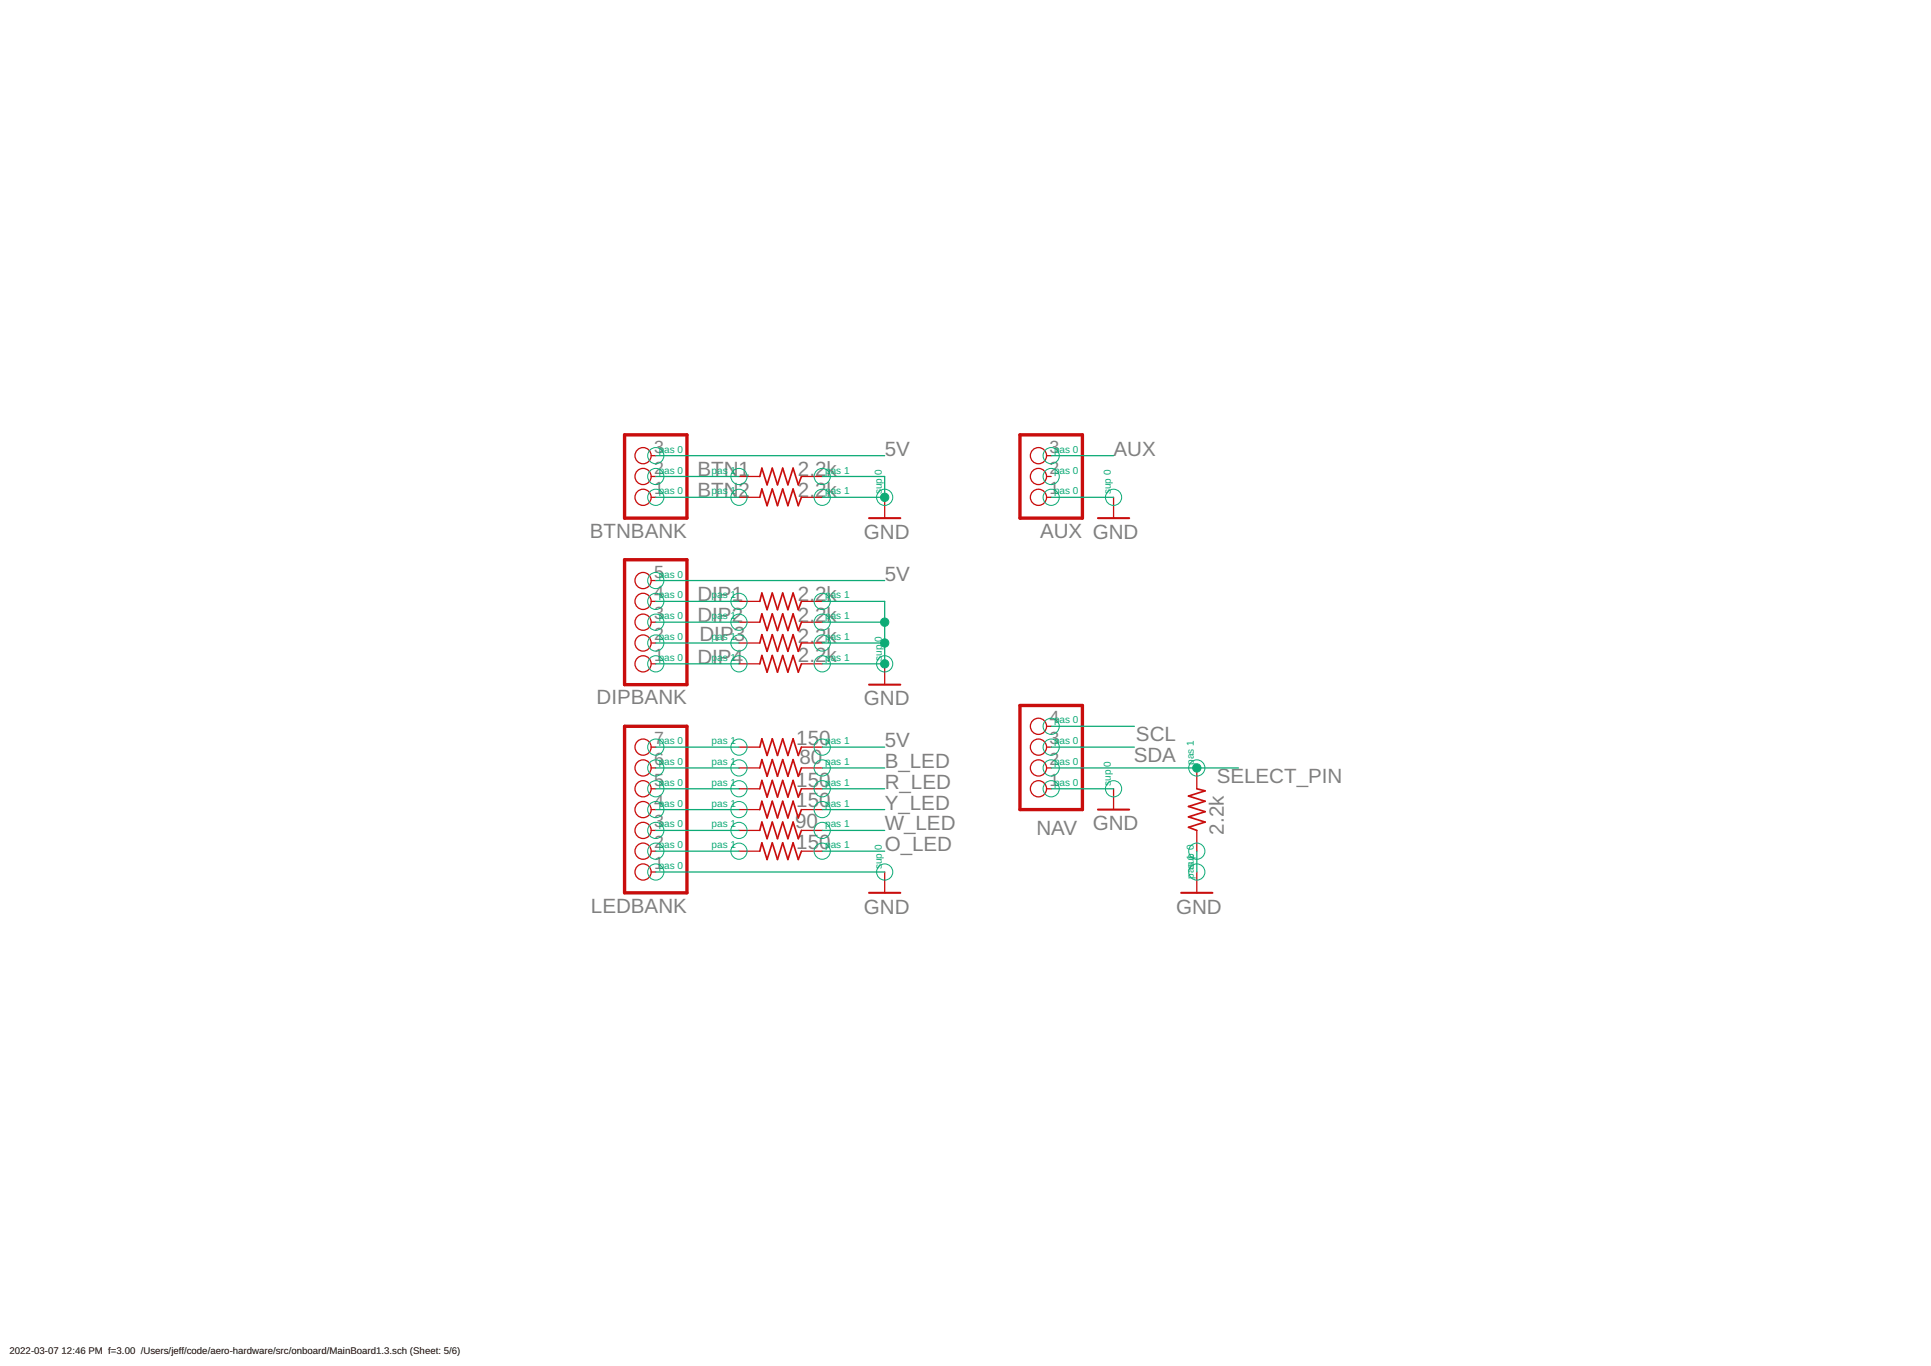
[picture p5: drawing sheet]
<svg xmlns="http://www.w3.org/2000/svg" width="707mm" height="500mm" viewBox="0 0 707 500" stroke-linecap="round" stroke-linejoin="round" font-family="sans-serif">
<g fill="none" stroke="#c90d0c" stroke-width=".61">
<path d="M278.2 174.4l.7-3.1 1.9 6.1 1.9-6.1 1.9 6.1 2-6.1 1.9 6.1 1.9-6.1 1.9 6.1 1.1-3M278.2 182l.7-3.1 1.9 6.1 1.9-6.1 1.9 6.1 2-6.1 1.9 6.1 1.9-6.1 1.9 6.1 1.1-3M278.2 235.3l.7-3 1.9 6.1 1.9-6.1 1.9 6.1 2-6.1 1.9 6.1 1.9-6.1 1.9 6.1 1.1-3.1M278.2 227.7l.7-3.1 1.9 6.1 1.9-6.1 1.9 6.1 2-6.1 1.9 6.1 1.9-6.1 1.9 6.1 1.1-3M278.2 220.1l.7-3.1 1.9 6.1 1.9-6.1 1.9 6.1 2-6.1 1.9 6.1 1.9-6.1 1.9 6.1 1.1-3M278.2 242.9l.7-3 1.9 6.1 1.9-6.1 1.9 6.1 2-6.1 1.9 6.1 1.9-6.1 1.9 6.1 1.1-3.1M278.2 273.4l.7-3 1.9 6.1 1.9-6.1 1.9 6.1 2-6.1 1.9 6.1 1.9-6.1 1.9 6.1 1.1-3.1M278.2 281l.7-3 1.9 6.1 1.9-6.1 1.9 6.1 2-6.1 1.9 6.1 1.9-6.1 1.9 6.1 1.1-3.1M278.2 288.6l.7-3 1.9 6.1 1.9-6.1 1.9 6.1 2-6.1 1.9 6.1 1.9-6.1 1.9 6.1 1.1-3.1M278.2 296.3l.7-3.1 1.9 6.1 1.9-6.1 1.9 6.1 2-6.1 1.9 6.1 1.9-6.1 1.9 6.1 1.1-3M438.2 288.6l3 .8-6.1 1.9 6.1 1.9-6.1 1.9 6.1 1.9-6.1 1.9 6.1 1.9-6.1 1.9 3.1 1.2M278.2 303.9l.7-3.1 1.9 6.1 1.9-6.1 1.9 6.1 2-6.1 1.9 6.1 1.9-6.1 1.9 6.1 1.1-3"/>
<path d="M278.2 311.5l.7-3.1 1.9 6.1 1.9-6.1 1.9 6.1 2-6.1 1.9 6.1 1.9-6.1 1.9 6.1 1.1-3"/>
</g>
<g fill="none" stroke="#c90d0c" stroke-width=".47">
<path d="M238.4 174.4h1.7M238.4 166.8h1.7M270.6 174.4h7.6M293.4 174.4h7.6M383.2 174.4h1.7M383.2 166.8h1.7M238.4 182h1.7M270.6 182h7.6M293.4 182h7.6M323.9 182v7.6M383.2 182h1.7M407.7 182v7.6"/>
<path d="M238.4 212.4h1.7M238.4 235.3h1.7M238.4 227.7h1.7M238.4 220.1h1.7M270.6 235.3h7.6M270.6 227.7h7.6M270.6 220.1h7.6M293.4 235.3h7.6M293.4 227.7h7.6M293.4 220.1h7.6M238.4 242.9h1.7M270.6 242.9h7.6"/>
<path d="M293.4 242.9h7.6M323.9 242.9v7.6M238.4 273.4h1.7M270.6 273.4h7.6M293.4 273.4h7.6M383.2 273.4h1.7M383.2 265.8h1.7M238.4 281h1.7M238.4 288.6h1.7M238.4 296.3h1.7M270.6 281h7.6M270.6 288.6h7.6"/>
<path d="M270.6 296.3h7.6M293.4 281h7.6M293.4 288.6h7.6M293.4 296.3h7.6M383.2 281h1.7M383.2 288.6h1.7M407.7 288.6v7.7M438.2 281v7.6M238.4 303.9h1.7M238.4 311.5h1.7M238.4 319.1h1.7M270.6 303.9h7.6"/>
<path d="M270.6 311.5h7.6M293.4 303.9h7.6M293.4 311.5h7.6M323.9 319.1v7.6M438.2 303.9v7.6M438.2 319.1v7.6"/>
<circle cx="235.4" cy="174.4" r="2.96"/>
<circle cx="235.4" cy="166.8" r="2.96"/>
<circle cx="380.2" cy="174.4" r="2.96"/>
<circle cx="380.2" cy="166.8" r="2.96"/>
<circle cx="235.4" cy="182" r="2.96"/>
<circle cx="380.2" cy="182" r="2.96"/>
<circle cx="235.4" cy="212.5" r="2.96"/>
<circle cx="235.4" cy="220.1" r="2.96"/>
<circle cx="235.4" cy="235.3" r="2.96"/>
<circle cx="235.4" cy="227.7" r="2.96"/>
<circle cx="235.4" cy="242.9" r="2.96"/>
<circle cx="235.4" cy="273.4" r="2.96"/>
<circle cx="380.2" cy="273.4" r="2.96"/>
<circle cx="380.2" cy="265.8" r="2.96"/>
<circle cx="235.4" cy="281" r="2.96"/>
<circle cx="235.4" cy="288.7" r="2.96"/>
<circle cx="235.4" cy="296.3" r="2.96"/>
<circle cx="380.2" cy="281" r="2.96"/>
<circle cx="380.2" cy="288.7" r="2.96"/>
<circle cx="235.4" cy="303.9" r="2.96"/>
<circle cx="235.4" cy="311.5" r="2.96"/>
<circle cx="235.4" cy="319.1" r="2.96"/>
</g>
<path d="M318.2 189.6h11.4M402 189.6h11.4M318.2 250.5h11.4M402 296.3h11.4M318.2 326.7h11.4M432.5 326.7h11.4" fill="none" stroke="#c90d0c" stroke-width=".76"/>
<path d="M228.7 159.1h22.8v30.5h-22.8zM373.4 159.1h22.9v30.5h-22.9zM228.7 204.8h22.8v45.7h-22.8zM373.4 258.2h22.9v38.1h-22.9zM228.7 265.8h22.8v60.9h-22.8z" fill="none" stroke="#c90d0c" stroke-width="1.2"/>
<g fill="none" stroke="#0dab76" stroke-width=".37">
<circle cx="240.1" cy="174.4" r="2.96"/>
<circle cx="240.1" cy="166.8" r="2.96"/>
<circle cx="270.6" cy="174.4" r="2.96"/>
<circle cx="301" cy="174.4" r="2.96"/>
<circle cx="384.9" cy="174.4" r="2.96"/>
<circle cx="384.9" cy="166.8" r="2.96"/>
<circle cx="240.1" cy="182" r="2.96"/>
<circle cx="270.6" cy="182" r="2.96"/>
<circle cx="301" cy="182" r="2.96"/>
<circle cx="323.9" cy="182" r="2.96"/>
<circle cx="384.9" cy="182" r="2.96"/>
<circle cx="407.7" cy="182" r="2.96"/>
<circle cx="240.1" cy="212.5" r="2.96"/>
<circle cx="240.1" cy="235.3" r="2.96"/>
<circle cx="240.1" cy="227.7" r="2.96"/>
<circle cx="240.1" cy="220.1" r="2.96"/>
<circle cx="270.6" cy="220.1" r="2.96"/>
<circle cx="270.6" cy="235.3" r="2.96"/>
<circle cx="270.6" cy="227.7" r="2.96"/>
<circle cx="301" cy="235.3" r="2.96"/>
<circle cx="301" cy="220.1" r="2.96"/>
<circle cx="301" cy="227.7" r="2.96"/>
<circle cx="240.1" cy="242.9" r="2.96"/>
<circle cx="270.6" cy="242.9" r="2.96"/>
<circle cx="301" cy="242.9" r="2.96"/>
<circle cx="323.9" cy="242.9" r="2.96"/>
<circle cx="240.1" cy="273.4" r="2.96"/>
<circle cx="270.6" cy="273.4" r="2.96"/>
<circle cx="301" cy="273.4" r="2.96"/>
<circle cx="384.9" cy="273.4" r="2.96"/>
<circle cx="384.9" cy="265.8" r="2.96"/>
<circle cx="240.1" cy="296.3" r="2.96"/>
<circle cx="240.1" cy="281" r="2.96"/>
<circle cx="240.1" cy="288.7" r="2.96"/>
<circle cx="270.6" cy="296.3" r="2.96"/>
<circle cx="270.6" cy="288.7" r="2.96"/>
<circle cx="270.6" cy="281" r="2.96"/>
<circle cx="301" cy="296.3" r="2.96"/>
<circle cx="301" cy="288.7" r="2.96"/>
<circle cx="301" cy="281" r="2.96"/>
<circle cx="384.9" cy="288.7" r="2.96"/>
<circle cx="384.9" cy="281" r="2.96"/>
<circle cx="407.7" cy="288.7" r="2.96"/>
<circle cx="438.2" cy="281" r="2.96"/>
<circle cx="240.1" cy="303.9" r="2.96"/>
<circle cx="240.1" cy="319.1" r="2.96"/>
<circle cx="240.1" cy="311.5" r="2.96"/>
<circle cx="270.6" cy="303.9" r="2.96"/>
<circle cx="270.6" cy="311.5" r="2.96"/>
<circle cx="301" cy="303.9" r="2.96"/>
<circle cx="301" cy="311.5" r="2.96"/>
<circle cx="323.9" cy="319.1" r="2.96"/>
<circle cx="438.2" cy="311.5" r="2.96"/>
<circle cx="438.2" cy="319.1" r="2.96"/>
</g>
<g fill="none" stroke="#0dab76" stroke-width=".47">
<path d="M240.1 166.8h83.8M240.1 174.4h30.5M301 174.4h22.9v7.6h-22.9M384.9 166.8h22.8M240.1 182h30.5M384.9 182h22.8M240.1 212.4h83.8M240.1 220.1h30.5M240.1 227.7h30.5M240.1 235.3h30.5M301 220.1h22.9v22.8h-22.9M301 227.7h22.9"/>
<path d="M301 235.3h22.9M240.1 242.9h30.5M240.1 273.4h30.5M301 273.4h22.9M384.9 273.4h30.4M384.9 265.8h30.4M240.1 288.6h30.5M240.1 281h30.5M240.1 296.3h30.5M301 288.6h22.9M301 281h22.9M301 296.3h22.9"/>
<path d="M384.9 288.6h22.8M384.9 281h68.5M240.1 319.1h83.8M240.1 303.9h30.5M240.1 311.5h30.5M301 303.9h22.9M301 311.5h22.9M438.2 311.5v7.6"/>
</g>
<g fill="#0dab76" stroke="#0dab76" stroke-width=".37">
<circle cx="323.9" cy="227.7" r="1.52"/>
<circle cx="323.9" cy="235.3" r="1.52"/>
<circle cx="323.9" cy="242.9" r="1.52"/>
<circle cx="323.9" cy="182" r="1.52"/>
<circle cx="438.2" cy="281" r="1.52"/>
</g>
<g font-size="7.5" fill="#808080">
<text x="323.9" y="166.7">5V</text>
<text x="407.7" y="166.7">AUX</text>
<text x="255.3" y="174.4">BTN1</text>
<text x="292.1" y="174.4">2.2k</text>
<text x="255.3" y="182">BTN2</text>
<text x="292.1" y="182">2.2k</text>
<text x="215.9" y="196.8">BTNBANK</text>
<text x="316.3" y="197.2">GND</text>
<text x="380.8" y="196.8">AUX GND</text>
<text x="323.9" y="212.5">5V</text>
<text x="255.3" y="220.1">DIP1</text>
<text x="292.1" y="220.1">2.2k</text>
<text x="255.3" y="227.7">DIP2</text>
<text x="292.1" y="227.7">2.2k</text>
<text x="256.1" y="234.6">DIP3</text>
<text x="292.1" y="235.3">2.2k</text>
<text x="255.3" y="242.9">DIP4</text>
<text x="292.1" y="242.2">2.2k</text>
<text x="218.4" y="257.8">DIPBANK</text>
<text x="316.3" y="258.2">GND</text>
<text x="291.5" y="272.6">150</text>
<text x="323.9" y="273.4">5V</text>
<text x="415.9" y="271.1">SCL</text>
<text x="292.7" y="279.5">80</text>
<text x="323.9" y="281">B_LED</text>
<text x="415.1" y="278.7">SDA</text>
<text x="291.5" y="287.9">150</text>
<text x="445.5" y="286.4">SELECT_PIN</text>
<text x="323.9" y="288.6">R_LED</text>
<text x="291.5" y="295.5">150</text>
<text x="323.9" y="296.3">Y_LED</text>
<text x="291.1" y="303.1">90</text>
<text x="323.9" y="303.9">W_LED</text>
<text x="379.4" y="305.4">NAV</text>
<text x="400.1" y="303.9">GND</text>
<text x="448.1" y="305.4" transform="rotate(-90 448.1 305.4)">2.2k</text>
<text x="291.5" y="310.7">150</text>
<text x="323.9" y="311.5">O_LED</text>
<text x="216.3" y="334">LEDBANK</text>
<text x="316.3" y="334.4">GND</text>
<text x="430.6" y="334.4">GND</text>
</g>
<g font-size="6.5" fill="#808080">
<text x="239.5" y="165.7">3</text>
<text x="384.2" y="165.7">3</text>
<text x="239.5" y="173.3">2</text>
<text x="384.2" y="173.3">2</text>
<text x="239.5" y="180.9">1</text>
<text x="384.2" y="180.9">1</text>
<text x="239.5" y="211.4">5</text>
<text x="239.5" y="219">4</text>
<text x="239.5" y="226.6">3</text>
<text x="239.5" y="234.2">2</text>
<text x="239.5" y="241.9">1</text>
<text x="384.2" y="264.7">4</text>
<text x="239.5" y="272.3">7</text>
<text x="384.2" y="272.3">3</text>
<text x="239.5" y="280">6</text>
<text x="384.2" y="280">2</text>
<text x="239.5" y="287.6">5</text>
<text x="384.2" y="287.6">1</text>
<text x="239.5" y="295.2">4</text>
<text x="239.5" y="302.8">3</text>
<text x="239.5" y="310.4">2</text>
<text x="239.5" y="318">1</text>
</g>
<g font-size="3.7" fill="#0dab76">
<text x="241.1" y="165.7">pas 0</text>
<text x="385.9" y="165.7">pas 0</text>
<text x="241.1" y="173.3">pas 0</text>
<text x="260.5" y="173.3">pas 1</text>
<text x="302.1" y="173.3">pas 1</text>
<text x="322.8" y="174" transform="rotate(-90 322.8 174)">0</text>
<text x="385.9" y="173.3">pas 0</text>
<text x="241.1" y="180.9">pas 0</text>
<text x="260.5" y="180.9">pas 1</text>
<text x="302.1" y="180.9">pas 1</text>
<text x="322.8" y="180.9" transform="rotate(-90 322.8 180.9)">sup</text>
<text x="385.9" y="180.9">pas 0</text>
<text x="406.6" y="180.9" transform="rotate(-90 406.6 180.9)">sup 0</text>
<text x="241.1" y="211.4">pas 0</text>
<text x="241.1" y="219">pas 0</text>
<text x="260.5" y="219">pas 1</text>
<text x="302.1" y="219">pas 1</text>
<text x="241.1" y="226.6">pas 0</text>
<text x="260.5" y="226.6">pas 1</text>
<text x="302.1" y="226.6">pas 1</text>
<text x="241.1" y="234.2">pas 0</text>
<text x="260.5" y="234.2">pas 1</text>
<text x="302.1" y="234.2">pas 1</text>
<text x="322.8" y="234.9" transform="rotate(-90 322.8 234.9)">0</text>
<text x="241.1" y="241.9">pas 0</text>
<text x="260.5" y="241.9">pas 1</text>
<text x="302.1" y="241.9">pas 1</text>
<text x="322.8" y="241.9" transform="rotate(-90 322.8 241.9)">sup</text>
<text x="385.9" y="264.7">pas 0</text>
<text x="241.1" y="272.3">pas 0</text>
<text x="260.5" y="272.3">pas 1</text>
<text x="302.1" y="272.3">pas 1</text>
<text x="385.9" y="272.3">pas 0</text>
<text x="241.1" y="280">pas 0</text>
<text x="260.5" y="280">pas 1</text>
<text x="302.1" y="280">pas 1</text>
<text x="385.9" y="280">pas 0</text>
<text x="406.6" y="280.7" transform="rotate(-90 406.6 280.7)">0</text>
<text x="437.1" y="280" transform="rotate(-90 437.1 280)">pas 1</text>
<text x="241.1" y="287.6">pas 0</text>
<text x="260.5" y="287.6">pas 1</text>
<text x="302.1" y="287.6">pas 1</text>
<text x="385.9" y="287.6">pas 0</text>
<text x="406.6" y="287.6" transform="rotate(-90 406.6 287.6)">sup</text>
<text x="241.1" y="295.2">pas 0</text>
<text x="260.5" y="295.2">pas 1</text>
<text x="302.1" y="295.2">pas 1</text>
<text x="241.1" y="302.8">pas 0</text>
<text x="260.5" y="302.8">pas 1</text>
<text x="302.1" y="302.8">pas 1</text>
<text x="241.1" y="310.4">pas 0</text>
<text x="260.5" y="310.4">pas 1</text>
<text x="302.1" y="310.4">pas 1</text>
<text x="322.8" y="311.1" transform="rotate(-90 322.8 311.1)">0</text>
<text x="241.1" y="318">pas 0</text>
<text x="322.8" y="318" transform="rotate(-90 322.8 318)">sup</text>
<text x="437.1" y="321.5" transform="rotate(-90 437.1 321.5)">pasu1p 0</text>
</g>
<g font-size="3.5">
<text x="3.5" y="495.4">2022-03-07</text>
<text x="22.6" y="495.4">12:46 PM f=3.00 /Users/jeff/code/aero-hardware/src/onboard/MainBoard1.3.sch (Sheet: 5/6)</text>
</g>
</svg>
